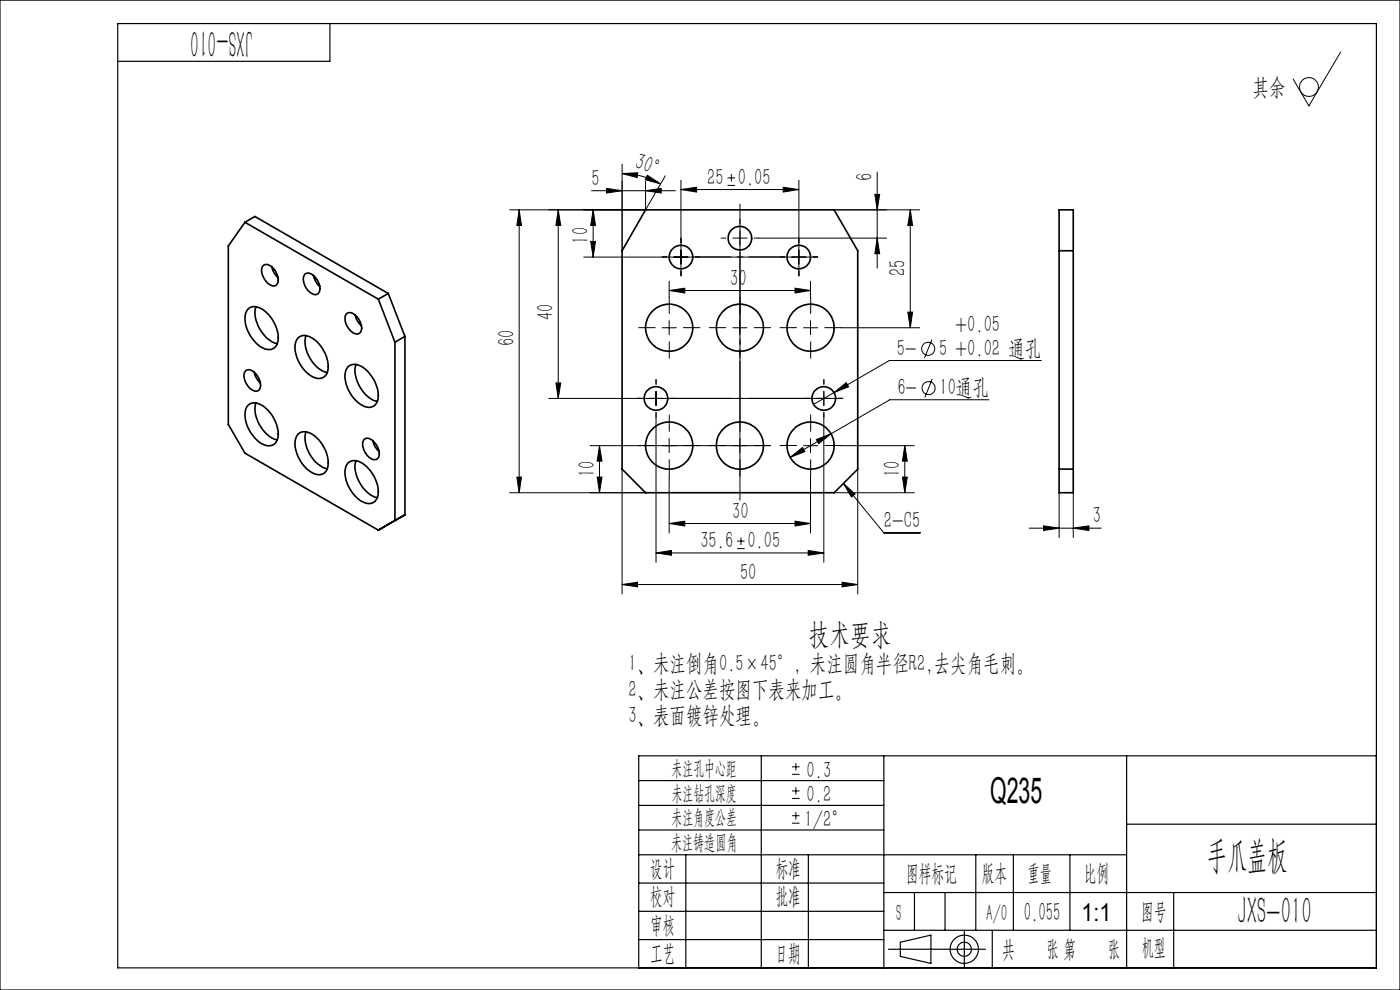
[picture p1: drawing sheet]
<svg xmlns="http://www.w3.org/2000/svg" width="297mm" height="210mm" viewBox="0 0 297 210" stroke-linecap="round" stroke-linejoin="round" font-family="sans-serif">
<g fill="none" stroke="#000" stroke-width=".21">
<path d="M284.4 11l-6.7 11.5-3.4-5.8M128.7 40l3.3 .5-3.3 .4zM132 36.8l3.3-.2-.1 1.1zM132 36.8a16.4 16.4 0 0 1 8.1 2.2M132 34.8v18.4M136.9 38.4v6.1M137.3 37.2l2.8 1.8-3.2-.9zM141.1 37.3l-4.2 7.2M144.5 38.2v20.3M154.3 39.3h1.6M154.3 37.7h1.6M155.2 36.9v1.6"/>
<path d="M166.2 39.7l3.3 .5-3.3 .5zM169.5 38.2v20.3M186.1 36.6v20.3M108.1 44.5h28.8M110.1 44.5l.5 3.3h-1zM110.1 44.5v60M118.4 44.5l.6 3.3h-1.1zM118.4 44.5v40M123.8 54.5h49.7M125.3 51.2h1l-.5 3.3zM125.5 40.5h17.8M125.8 44.5l.5 3.3h-1z"/>
<path d="M125.8 44.5v10M136.9 40.5l3.4-.5v.9zM142 59.6v3.4M144.5 40.2l3.3-.5v1zM144.5 40.2h25M161 50.5h27.1M171.9 59.6v3.4M185.6 41.2h1l-.5 3.3zM186.1 50.5l.5 3.3h-1zM193.1 44.5l.5 3.3h-1zM193.1 44.5v25M195.1 44.5h-18.1"/>
<path d="M140.5 69.5h3M142 68v3M142 61.6l3.3-.5v1.1zM142 61.6h29.9M155.5 69.5h3M157 68v3M168.7 61.1l3.2 .5-3.2 .6zM170.5 69.5h3M171.9 68v3M178.5 69.5h16.6M192.6 66.2h1l-.5 3.3zM197.7 72l-1.6 4"/>
<path d="M220.9 76.5h-32.2l-11.8 6.8M116.4 84.5h62.4M117.9 81.2h1.1l-.6 3.3zM125.2 94.5h38.2M127.2 94.5l.5 3.3h-1zM127.2 94.5v10M132 99.5v26.5M139.2 88.5v30.8M139.2 83v3M142 93v3M157 93v3M167.6 97l2.7-2.1 .4 .9z"/>
<path d="M170.5 94.5h3M171.9 93v3M173.2 93.2l3.1-1.2-2.6 2.1zM174.8 88.5v30.8M174.8 83v3M176.3 92l-8.7 5M176.9 83.3l2.6-2.1 .5 .8zM176.9 83.3l-4.3 2.5M178.5 94.5h15.5M182 99.5v26.5M191.9 94.5l.6 3.3h-1zM191.9 94.5v10"/>
<path d="M197.8 80.4l-1.6 3.9M209.8 84.8h-21l-12.5 7.2M108.1 104.5h28.8M109.6 101.2h1l-.5 3.3zM126.7 101.2h1l-.5 3.3zM139.2 117.3l3.3-.5v1zM139.2 117.3h35.6M142 111l3.3-.4v1zM142 101v12.1M142 111h29.9M156.4 116.4h1.6M156.4 114.8h1.6"/>
<path d="M157.2 114v1.6M168.7 110.6l3.2 .4-3.2 .6zM171.4 116.8l3.4 .5-3.4 .5zM171.9 101v12.1M177 104.5h17M178.9 102.5l2.5 2.3-.8 .6zM178.9 102.5l8.6 10.5h7.7M191.5 101.2h1l-.6 3.3zM218.3 112h15.3M221.4 111.5l3.3 .5-3.3 .5zM224.7 104.5v9.5M227.7 112l3.3-.5v1z"/>
<path d="M227.7 104.5v9.5M132 124l3.3-.5v1zM132 124h50M178.6 123.5l3.4 .5-3.4 .5zM168 164.2h1.6M168 162.7h1.6M168 169.4h1.6M168 167.8h1.6M168 174.6h1.6M168 173h1.6M168.8 161.9v1.5M168.8 167v1.5"/>
<path d="M168.8 172.3v1.5"/>
<circle cx="277.7" cy="18.5" r="2"/>
<circle cx="196.9" cy="74" r="1.39"/>
<circle cx="197" cy="82.3" r="1.38"/>
</g>
<g fill="none" stroke="#000" stroke-width=".25">
<path d="M0 0h297v210h-297zM25 5h267v200.3h-267zM70 5v8h-45M135.5 176.1h52M135.5 165.6h52M135.5 170.8h52M161.5 160.3v45M187.5 160.3v45M239 160.3v45M239 174.8h53M292 160.3h-156.5v45M135.5 181.3h103.5"/>
<path d="M135.5 199.3h52M135.5 193.3h52M135.5 187.3h52M145.5 181.3v24M171.5 181.3v24M187.5 189.3h104.5M187.5 197.3h104.5M191 199.9l6.5-1.5v6l-6.5-1.5zM194 189.3v8M200.5 189.3v8M204.6 197.5v7.7M207 181.3v16"/>
<path d="M210.5 197.3v8M215 181.3v16M227 181.3v16M249 189.3v16M188.5 201.4h20.6"/>
<circle cx="204.6" cy="201.4" r="3"/>
<circle cx="204.6" cy="201.4" r="1.49"/>
</g>
<g fill="none" stroke="#000" stroke-width=".21" stroke-dasharray="30.5 1.3 1.3 1.3">
<path d="M141.5 54.5h-1M144.5 51.5v-1M144.5 57.5v1M147.5 54.5h1M154 50.5h-1M157 50.5h-1.5M157 50.5v1.5M157 50.5h1.5M157 50.5v-1.5M157 47.5v-1M160 50.5h1M166.5 54.5h-1"/>
<path d="M169.5 51.5v-1M169.5 57.5v1M169.5 54.5v-1.5M169.5 54.5h-1.5M169.5 54.5v1.5M169.5 54.5h1.5M172.5 54.5h1M139 69.5h-3.5M142 66.5v-3.5M142 72.5v3.5M145 69.5h3.5M154 69.5h-3.5"/>
<path d="M157 66.5v-3.5M157 72.5v3.5M160 69.5h3.5M169 69.5h-3.5M172 66.5v-3.5M172 72.5v3.5M175 69.5h3.5M136.2 84.5h-1M139 94.5h-3.5M139.2 81.5v-1M139.2 87.5v1M142 91.5v-3.5"/>
<path d="M142 97.5v3.5M142.2 84.5h1M145 94.5h3.5M154 94.5h-3.5M157 97.5v3.5M160 94.5h3.5M169 94.5h-3.5M171.8 84.5h-1M172 91.5v-3.5M172 97.5v3.5M174.8 81.5v-1M174.8 87.5v1"/>
<path d="M174.8 84.5v-1.5M174.8 84.5h-1.5M174.8 84.5v1.5M174.8 84.5h1.5M175 94.5h3.5M177.8 84.5h1"/>
</g>
<path d="M157 91.5v-38" fill="none" stroke="#000" stroke-width=".21" stroke-dasharray="30.5 1.3 1.3 1.3" stroke-dashoffset="13.4"/>
<path d="M142.2 84.5h29.6" fill="none" stroke="#000" stroke-width=".21" stroke-dasharray="30.5 1.3 1.3 1.3" stroke-dashoffset="17.6"/>
<path d="M147.5 54.5h19" fill="none" stroke="#000" stroke-width=".21" stroke-dasharray="30.5 1.3 1.3 1.3" stroke-dashoffset="22.9"/>
<path d="M157 106.1v-62.8" fill="none" stroke="#000" stroke-width=".21" stroke-dasharray="30.5 1.3 1.3 1.3" stroke-dashoffset="1"/>
<g fill="#000">
<path d="M178.9 102.5l2.5 2.3-.8 .6z"/>
<path d="M137.3 37.2l2.8 1.8-3.2-.9zM132 36.8l3.3-.2-.1 1.1z"/>
<path d="M118.4 44.5l.6 3.3h-1.1zM117.9 81.2h1.1l-.6 3.3zM125.8 44.5l.5 3.3h-1zM125.3 51.2h1l-.5 3.3zM193.1 44.5l.5 3.3h-1zM192.6 66.2h1l-.5 3.3zM127.2 94.5l.5 3.3h-1zM126.7 101.2h1l-.5 3.3zM191.9 94.5l.6 3.3h-1zM191.5 101.2h1l-.6 3.3z"/>
<path d="M176.9 83.3l3.1-1.3-.5-.8zM139.2 117.3l3.3-.5v1zM171.4 116.8l3.4 .5-3.4 .5zM144.5 40.2l3.3-.5v1zM166.2 39.7l3.3 .5-3.3 .5zM142 61.6l3.3-.5v1.1zM168.7 61.1l3.2 .5-3.2 .6zM142 111l3.3-.4v1zM168.7 110.6l3.2 .4-3.2 .6zM132 124l3.3-.5v1zM178.6 123.5l3.4 .5-3.4 .5zM128.7 40l3.3 .5-3.3 .4zM136.9 40.5l3.4-.5v.9zM167.6 97l3.1-1.2-.4-.9zM173.2 93.2l.5 .9 2.6-2.1zM221.4 111.5l3.3 .5-3.3 .5zM227.7 112l3.3-.5v1z"/>
<path d="M109.6 101.2h1l-.5 3.3zM110.1 44.5l.5 3.3h-1zM186.1 50.5l.5 3.3h-1zM185.6 41.2h1l-.5 3.3z"/>
</g>
<g fill="none" stroke="#000" stroke-width=".35">
<path d="M52 47.2l-3.6 5v37.8l3.6 6.1 28.3 16.4M52 47.2l28.3 16.3M52 47.2l2.1-1.3 28.3 16.4M55.8 56.3a1.64 1.64 0 0 1 2.3 .8 2.62 2.62 0 0 1 .5 3.4 1.85 1.85 0 0 1-2.3-1 2.79 2.79 0 0 1-.5-3.2zM57.7 56.6l.5 1.3 .8 1M64.7 58.2a1.67 1.67 0 0 1 2.3 .7 2.74 2.74 0 0 1 .5 3.4 2.06 2.06 0 0 1-2.6-1.3 2.61 2.61 0 0 1-.2-2.8zM66.5 58.4l.5 1.4 .8 .9M136.9 44.5h40.1l5 8.7v46.3l-5 5h-40.1l-4.9-5v-46.3zM224.7 44.5h3v60h-3zM224.7 53.2h3M52.1 78.7a1.64 1.64 0 0 1 2.3 .7 2.74 2.74 0 0 1 .5 3.4 2.02 2.02 0 0 1-2.6-1.3 2.43 2.43 0 0 1-.2-2.8zM52.6 65.5a2.87 2.87 0 0 1 4 .8 7.2 7.2 0 0 1 2.3 6.3 2 2 0 0 1-3.2 1.2 7.4 7.4 0 0 1-3.6-7.2z"/>
<path d="M53.9 78.9l.5 1.3 .8 1M54.3 65.1a7.2 7.2 0 0 0 2.7 6.9l.9 .6 .9 .3M63.3 71.7a2.31 2.31 0 0 1 3 .1 7.4 7.4 0 0 1 3.2 6.9 2.01 2.01 0 0 1-3.2 1.2 7.4 7.4 0 0 1-3.6-7.2zM64.9 71.2a7 7 0 0 0 4.4 7.8h.1M73.5 66.6a1.58 1.58 0 0 1 2.3 .7 2.62 2.62 0 0 1 .5 3.4 1.85 1.85 0 0 1-2.3-1 2.73 2.73 0 0 1-.5-3.1zM73.8 77.8a2.61 2.61 0 0 1 3.6 .4 7.4 7.4 0 0 1 2.8 6.6 2.04 2.04 0 0 1-3.3 1.2 7.4 7.4 0 0 1-3.6-7.2zM75.4 66.8l.4 1.3 .9 1M75.5 77.3a7.2 7.2 0 0 0 3.1 7.3l1.4 .6M80.3 63.5l3.5 9.1M82.4 62.3l-2.1 1.2M82.4 62.3l3.5 9.1M83.8 72.6v37.8"/>
<path d="M85.9 71.4l-2.1 1.2M85.9 71.4v37.8M52.6 86a2.87 2.87 0 0 1 4 .8 7.2 7.2 0 0 1 2.3 6.2 2 2 0 0 1-3.2 1.2 7.4 7.4 0 0 1-3.6-7.2zM54.3 85.5a7 7 0 0 0 4.5 7.8M63.3 92.1a2.61 2.61 0 0 1 3.5 .4 7 7 0 0 1 2.6 7 2.15 2.15 0 0 1-3.5 .6 7.4 7.4 0 0 1-3.2-6.9zM64.9 91.6a7 7 0 0 0 4.4 7.8h.1M73.8 98.2a2.61 2.61 0 0 1 3.6 .4 7.4 7.4 0 0 1 2.8 6.7 2.04 2.04 0 0 1-3.3 1.2 7.4 7.4 0 0 1-3.6-7.2zM75.5 97.7a7.2 7.2 0 0 0 3.1 7.3l1.4 .6M77.3 93.2a1.63 1.63 0 0 1 2.2 .7 2.98 2.98 0 0 1 .7 3.2 1.44 1.44 0 0 1-2.2-.4 2.94 2.94 0 0 1-.7-3.5zM79.1 93.5l.5 1.3 .8 1M224.7 99.5h3M83.8 110.4l-3.5 2.1"/>
<path d="M85.9 109.2l-2.1 1.2M85.9 109.2l-5.6 3.3"/>
<circle cx="144.5" cy="54.5" r="2.5"/>
<circle cx="157" cy="50.5" r="2.5"/>
<circle cx="169.5" cy="54.5" r="2.49"/>
<circle cx="142" cy="69.5" r="5"/>
<circle cx="157" cy="69.5" r="5"/>
<circle cx="172" cy="69.5" r="5"/>
<circle cx="139.2" cy="84.5" r="2.5"/>
<circle cx="142" cy="94.5" r="5"/>
<circle cx="157" cy="94.5" r="5"/>
<circle cx="172" cy="94.5" r="5"/>
<circle cx="174.8" cy="84.5" r="2.5"/>
</g>
<g font-size="8.1">
<text x="53.6" y="6.3" transform="rotate(-180 53.6 6.3)">JXS-010</text>
<text x="256.1" y="184.2">手爪盖板</text>
<text x="262.5" y="196.1">JXS-010</text>
</g>
<text font-size="7.6" x="210" y="170.4">Q235</text>
<text font-size="6.3" x="171.6" y="136.5">技术要求</text>
<text font-size="5.6" x="217.2" y="195.4">0.055</text>
<text font-size="5.2" x="229.5" y="195.4">1:1</text>
<g font-size="5">
<text x="265.7" y="20.1">其余</text>
<text x="134.5" y="35.6" transform="rotate(20 134.5 35.6)">30°</text>
<text x="125.5" y="39.4">5</text>
<text x="150" y="39.2">25</text>
<text x="156.5" y="39.2">0.05</text>
<text x="185.1" y="38.3" transform="rotate(-90 185.1 38.3)">6</text>
<text x="124.8" y="51.7" transform="rotate(-90 124.8 51.7)">10</text>
<text x="192.1" y="58.6" transform="rotate(-90 192.1 58.6)">25</text>
<text x="154.9" y="60.6">30</text>
<text x="117.5" y="67.9" transform="rotate(-90 117.5 67.9)">40</text>
<text x="202.7" y="70.5">+0.05</text>
<text x="109.2" y="73.3" transform="rotate(-90 109.2 73.3)">60</text>
<text x="190.3" y="75.5">5-</text>
<text x="199.2" y="75.5">5 +0.02 通孔</text>
<text x="190.4" y="83.8">6-</text>
<text x="199.3" y="83.8">10通孔</text>
<text x="126.2" y="101.2" transform="rotate(-90 126.2 101.2)">10</text>
<text x="191" y="101.2" transform="rotate(-90 191 101.2)">10</text>
<text x="155.3" y="110">30</text>
<text x="187.5" y="111.9">2-C5</text>
<text x="231.9" y="111">3</text>
<text x="148.6" y="116.3">35.6</text>
<text x="158.6" y="116.3">0.05</text>
<text x="157" y="123">50</text>
<text x="133.3" y="142.4">1、未注倒角0.5×45°，未注圆角半径R2,去尖角毛刺。</text>
<text x="133.3" y="147.9">2、未注公差按图下表来加工。</text>
<text x="133.3" y="153.4">3、表面镀锌处理。</text>
<text x="171.1" y="165">0.3</text>
<text x="171.1" y="170.2">0.2</text>
<text x="170.7" y="175.4">1/2°</text>
<text x="138" y="185.9">设计</text>
<text x="164.6" y="185.9">标准</text>
<text x="137.9" y="191.8">校对</text>
<text x="164.6" y="191.8">批准</text>
<text x="192.2" y="187">图样标记</text>
<text x="208.3" y="187">版本</text>
<text x="218" y="187">重量</text>
<text x="229.9" y="187">比例</text>
<text x="138" y="197.9">审核</text>
<text x="190.1" y="195.4">S</text>
<text x="209.2" y="195.4">A/0</text>
<text x="242.1" y="194.9">图号</text>
<text x="138" y="203.9">工艺</text>
<text x="164.5" y="203.9">日期</text>
<text x="212.6" y="202.9">共</text>
<text x="222" y="202.9">张 第</text>
<text x="235" y="202.9">张</text>
<text x="242.2" y="202.6">机型</text>
</g>
<g font-size="4.4">
<text x="142.5" y="164.4">未注孔中心距</text>
<text x="142.5" y="169.6">未注钻孔深度</text>
<text x="142.4" y="174.8">未注角度公差</text>
<text x="142.4" y="180.1">未注铸造圆角</text>
</g>
</svg>
